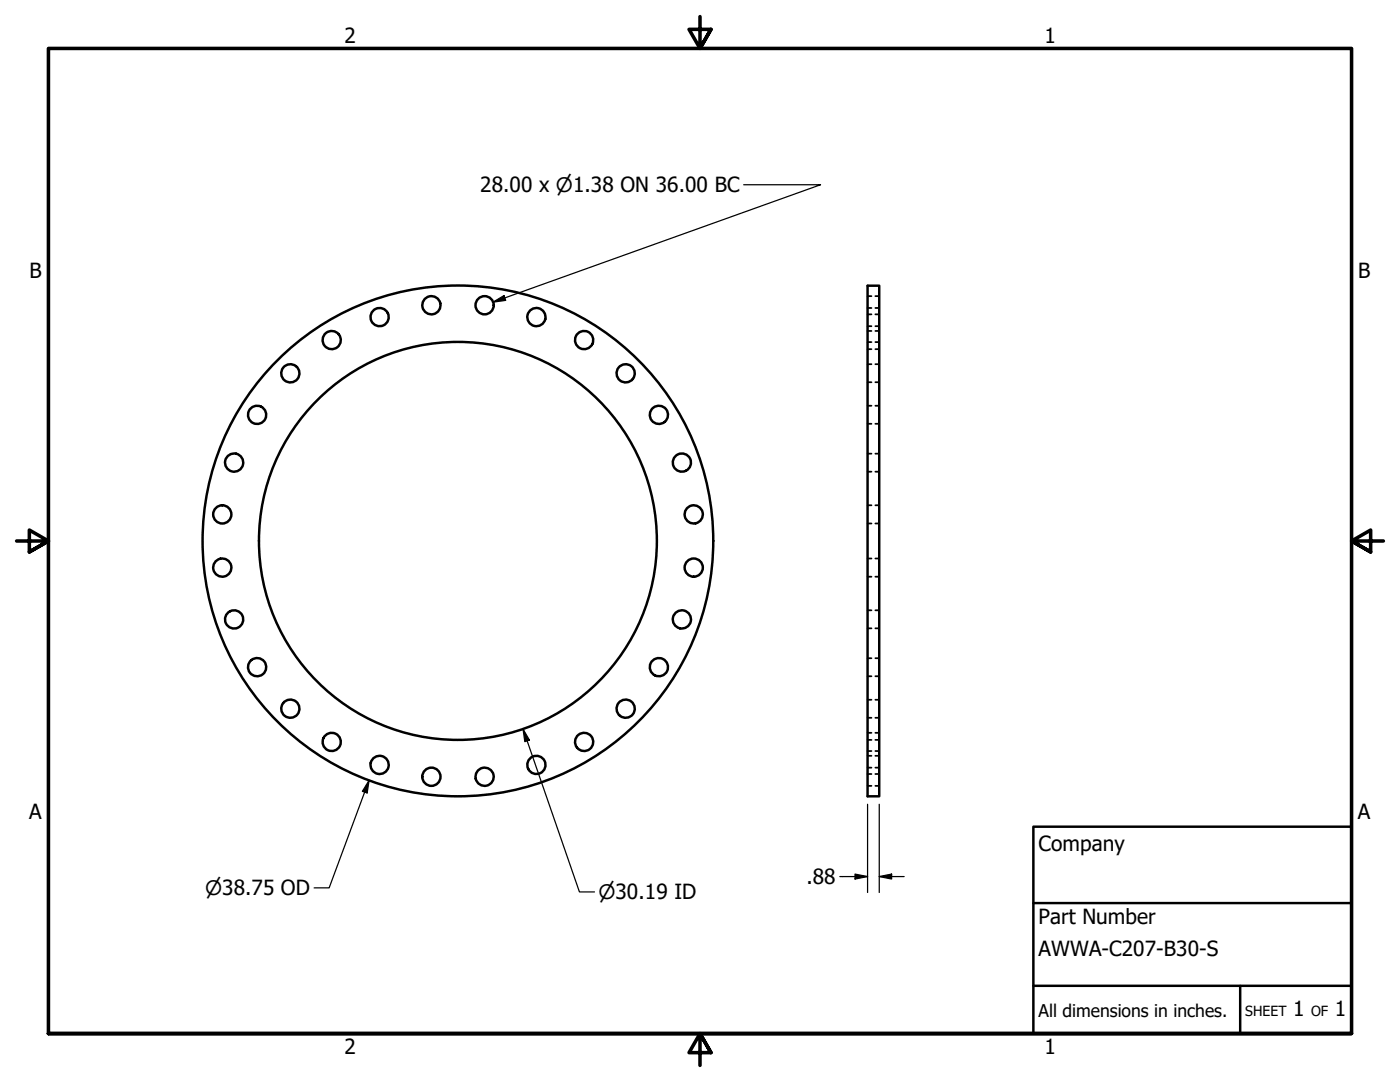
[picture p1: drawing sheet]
<svg xmlns="http://www.w3.org/2000/svg" width="279mm" height="216mm" viewBox="0 0 279 216" stroke-linecap="round" stroke-linejoin="round" font-family="sans-serif">
<!-- layer: Visible (ANSI) -->
<g fill="none" stroke="#000" stroke-width=".49">
<path d="M173.1 57h2.4v101.9h-2.4z"/>
<circle cx="57.9" cy="74.5" r="1.82"/>
<circle cx="66.2" cy="67.9" r="1.82"/>
<circle cx="75.8" cy="63.3" r="1.82"/>
<circle cx="86.1" cy="60.9" r="1.82"/>
<circle cx="96.7" cy="60.9" r="1.82"/>
<circle cx="107.1" cy="63.3" r="1.82"/>
<circle cx="116.6" cy="67.9" r="1.82"/>
<circle cx="124.9" cy="74.5" r="1.82"/>
<circle cx="46.7" cy="92.3" r="1.82"/>
<circle cx="51.3" cy="82.8" r="1.82"/>
<circle cx="131.5" cy="82.8" r="1.82"/>
<circle cx="136.1" cy="92.3" r="1.82"/>
<circle cx="44.4" cy="102.6" r="1.82"/>
<circle cx="44.4" cy="113.3" r="1.82"/>
<circle cx="91.4" cy="107.9" r="51"/>
<circle cx="91.4" cy="107.9" r="39.7"/>
<circle cx="138.4" cy="102.6" r="1.82"/>
<circle cx="138.4" cy="113.3" r="1.82"/>
<circle cx="46.7" cy="123.6" r="1.82"/>
<circle cx="51.3" cy="133.1" r="1.82"/>
<circle cx="131.5" cy="133.1" r="1.82"/>
<circle cx="136.1" cy="123.6" r="1.82"/>
<circle cx="57.9" cy="141.4" r="1.82"/>
<circle cx="66.2" cy="148" r="1.82"/>
<circle cx="75.8" cy="152.6" r="1.82"/>
<circle cx="86.1" cy="155" r="1.82"/>
<circle cx="96.7" cy="155" r="1.82"/>
<circle cx="107.1" cy="152.6" r="1.82"/>
<circle cx="116.6" cy="148" r="1.82"/>
<circle cx="124.9" cy="141.4" r="1.82"/>
</g>
<!-- layer: Hidden (ANSI) -->
<g fill="none" stroke="#000" stroke-width=".35">
<path d="M173.1 59.1h.8M174.7 59.1h.8M173.1 68.3h.8M173.1 65.1h.8M173.1 61.5h.8M173.1 69.7h.8M173.1 66h.8M173.1 76.3h.8M173.1 72.7h.8M173.1 62.7h.8M174.7 68.3h.8M174.7 65.1h.8"/>
<path d="M174.7 61.5h.8M174.7 69.7h.8M174.7 66h.8M174.7 76.3h.8M174.7 72.7h.8M174.7 62.7h.8M173.1 84.6h.8M173.1 81h.8M173.1 94.1h.8M173.1 90.5h.8M174.7 84.6h.8M174.7 81h.8"/>
<path d="M174.7 94.1h.8M174.7 90.5h.8M173.1 104.5h.8M173.1 100.8h.8M173.1 115.1h.8M173.1 111.4h.8M174.7 104.5h.8M174.7 100.8h.8M174.7 115.1h.8M174.7 111.4h.8M173.1 125.4h.8M173.1 121.8h.8"/>
<path d="M173.1 134.9h.8M173.1 131.3h.8M173.1 139.6h.8M174.7 125.4h.8M174.7 121.8h.8M174.7 134.9h.8M174.7 131.3h.8M174.7 139.6h.8M173.1 147.6h.8M173.1 143.2h.8M173.1 149.9h.8M173.1 146.2h.8"/>
<path d="M173.1 154.4h.8M173.1 150.8h.8M173.1 156.8h.8M173.1 153.2h.8M174.7 147.6h.8M174.7 143.2h.8M174.7 149.9h.8M174.7 146.2h.8M174.7 154.4h.8M174.7 150.8h.8M174.7 156.8h.8M174.7 153.2h.8"/>
</g>
<!-- layer: Border (ANSI) -->
<path d="M139.7 3.3v6.4l-2.2-3.8h4.4l-2.2 3.8 2.2-3.8M3.3 107.9h6.4l-3.8-2.1v4.3l3.8-2.2-3.8 2.2M276.1 107.9h-6.4l3.8-2.1v4.3l-3.8-2.2 3.8 2.2M9.7 206.2v-196.5h260v196.5h-260h260M141.9 210l-2.2-3.8 2.2 3.8h-4.4l2.2-3.8v6.4" fill="none" stroke="#000" stroke-width=".71"/>
<!-- layer: Title (ANSI) -->
<path d="M206.2 165h63.5v41.2h-63.5zM206.2 196.7h63.5M206.2 180.2h63.5M247.5 196.7v9.5" fill="none" stroke="#000" stroke-width=".49"/>
<!-- layer: Dimension (ANSI) -->
<path d="M148.4 36.9h15.4l-65.4 23.4M98.4 60.3l2.2-1.3 .3 .9zM73.7 155.7l-.4 2.5-1-.3zM73.7 155.7l-8 21.5h-3M104.4 145.5l1.3 2.2-1 .3zM104.4 145.5l11.2 32.5h3M167.6 174.9h5.5M170.6 174.4l2.5 .5-2.5 .5zM173.1 160.5v17.6M175.5 174.9l2.4-.5v1zM175.5 174.9h4.9M175.5 160.5v17.6" fill="none" stroke="#000" stroke-width=".25"/>
<g fill="#000">
<path d="M98.4 60.3l2.2-1.3 .3 .9z" fill-rule="evenodd"/>
<path d="M73.7 155.7l-.4 2.5-1-.3z" fill-rule="evenodd"/>
<path d="M104.4 145.5l1.3 2.2-1 .3z" fill-rule="evenodd"/>
<path d="M170.6 174.4l2.5 .5-2.5 .5z" fill-rule="evenodd"/>
<path d="M175.5 174.9l2.4-.5v1z" fill-rule="evenodd"/>
</g>
<g font-size="4.2">
<text x="68.7" y="8.6">2</text>
<text x="208.4" y="8.6">1</text>
<text x="95.8" y="38.3">28.00 x ⌀1.38 ON 36.00 BC</text>
<text x="5.9" y="55.5">B</text>
<text x="271" y="55.5">B</text>
<text x="5.8" y="163.4">A</text>
<text x="271" y="163.4">A</text>
<text x="207.3" y="169.8">Company</text>
<text x="160.9" y="176.4">.88</text>
<text x="207.3" y="184.4">Part Number</text>
<text x="207.3" y="190.7">AWWA-C207-B30-S</text>
<text x="258.1" y="202.8">1</text>
<text x="266.4" y="202.8">1</text>
<text x="68.7" y="210.3">2</text>
<text x="208.4" y="210.3">1</text>
</g>
<g font-size="4">
<text x="40.9" y="178.6">⌀38.75 OD</text>
<text x="119.5" y="179.5">⌀30.19 ID</text>
</g>
<text font-size="3.5" x="207.3" y="202.9">All dimensions in inches.</text>
<g font-size="2.8">
<text x="248.5" y="202.8">SHEET</text>
<text x="261.7" y="202.8">OF</text>
</g>
</svg>
